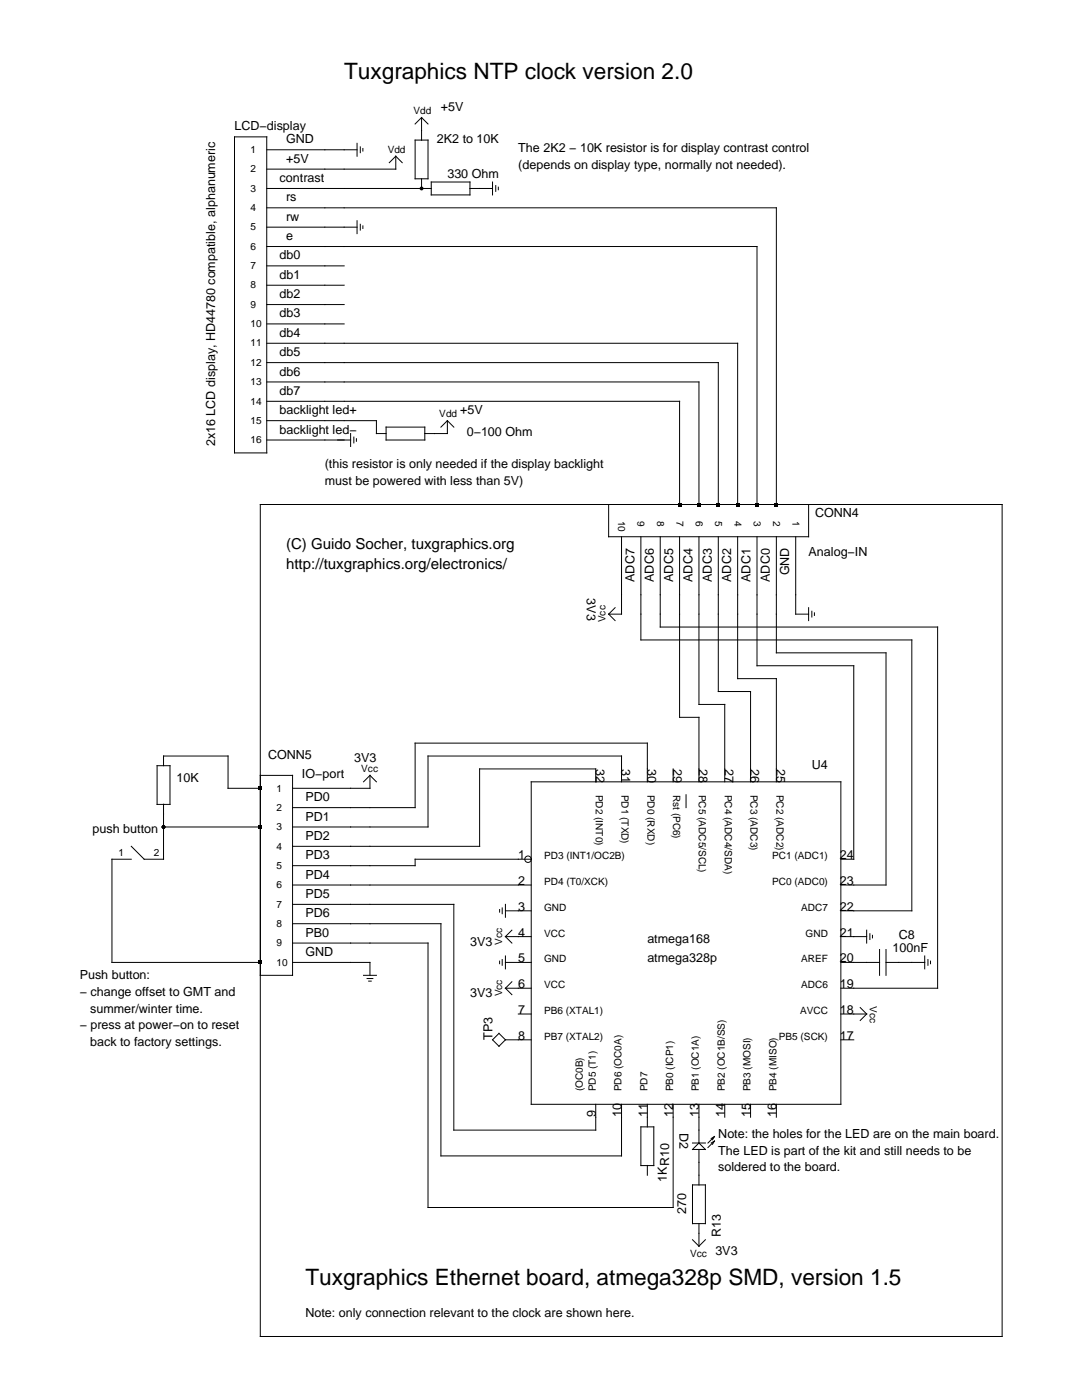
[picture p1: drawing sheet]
<svg xmlns="http://www.w3.org/2000/svg" width="216mm" height="279mm" viewBox="0 0 216 279" stroke-linecap="round" stroke-linejoin="round" font-family="sans-serif">
<g fill="none" stroke="#000" stroke-width=".2">
<path d="M46.8 27.3h6.4v63.1h-6.4zM53.2 29.9h18M53.2 37.6h32.8M71.2 28.6v2.6M71.9 29.3v1.2M72.4 29.6v.5M79 31.2v2.6h-25.8M79 31.2l-1.3 1.3M79 31.2l1.3 1.3M82.8 28h2.6v7.7h-2.6zM84.1 23.5v4.5M84.1 35.7v1.9"/>
<path d="M84.1 23.5l-1.3 1.2M84.1 23.5l1.3 1.2M86 36.3h7.8v2.6h-7.8zM93.7 37.6h4.6M98.3 36.3v2.6M98.9 37v1.2M99.4 37.4v.5M53.2 41.5h101.7v59.2M53.2 49.2h97.9v51.5M53.2 56.9h15.5M53.2 45.3h18M53.2 53.1h15.5"/>
<path d="M71.2 44v2.6M71.9 44.8v1.1M72.4 45.1v.5M53.2 76.2h86.3v24.5M53.2 68.5h94v32.2M53.2 72.4h90.1v28.3M53.2 64.6h15.5M53.2 60.8h15.5M53.2 80.1h82.4v20.6M53.2 87.8h16.8M53.2 84h21.9v2.5h1.9M70 86.5v2.6"/>
<path d="M70.6 87.2v1.2M71.1 87.6v.5M77 85.2h7.8v2.6h-7.8zM89.3 84v2.5h-4.6M89.3 84l-1.3 1.2M89.3 84l1.3 1.2M51.9 100.7h148.1v166h-148.1zM121.4 100.7v6.4h39.9v-6.4M124 107.1v15.5h-2.6M127.9 107.1v20.6h54v54.1h-14.1M131.7 107.1v18h55.4v72.1h-19.3M135.6 107.1v36.1h3.9v12.8"/>
<path d="M139.5 107.1v33.5h5.1v15.4M143.3 107.1v30.9h6.5v18M147.2 107.1v28.3h7.7v20.6M151.1 107.1v25.8h19.3v38.6h-2.6M154.9 107.1v23.2h21.9v46.3h-9M158.8 107.1v15.5h2.5M121.4 122.6l1.3 1.3M122.7 121.3l-1.3 1.3M161.3 121.3v2.6M162 122v1.1M162.5 122.3v.5M31.3 152.8h2.6v7.7h-2.6z"/>
<path d="M32.6 152.8v-1.9h12.9v6.4h6.4M51.9 154.7h6.5v39.9h-6.5M73.8 154.7v2.6h-15.4M73.8 154.7l1.3 1.3M73.8 154.7l-1.3 1.3M106 156h61.8v64.4h-61.8zM118.9 156v-2.5h-23.2v15.4h-37.3M124 156v-5.1h-38.6v14.1h-27M129.2 156v-7.7h-46.4v12.9h-24.4M134.3 153.5v2.5M136.9 158.6v2.6M26.2 171.5h-3.9v20.6h29.6"/>
<path d="M32.6 160.5v11h-3.8l-2.6-2.6M32.6 165h19.3M58.4 176.6h47.6M106 171.5h-23.2v1.3h-24.4M58.4 192.1h15.4v2.5M58.4 180.5h32.2v45h28.3v-5.1M58.4 184.3h29.6v46.4h36v-10.3M58.4 188.2h27v52.8h48.9v-20.6M72.5 194.6h2.6M73.2 195.3h1.2M73.6 195.8h.5M99.7 181.5v.5"/>
<path d="M99.7 191.8v.5M100.2 181.2v1.2M100.2 191.5v1.2M100.9 186.9h5.1M100.9 192.1h5.1M100.9 180.5v2.6M100.9 190.8v2.6M100.9 186.9l1.2 1.3M100.9 181.8h5.1M100.9 197.2h5.1M100.9 197.2l1.2 1.3M102.1 185.6l-1.2 1.3"/>
<path d="M102.1 195.9l-1.2 1.3M167.8 186.9h5.1M167.8 192.1h7.7M172.9 185.6v2.6M173.6 186.3v1.2M174.1 186.7v.5M175.5 189.5v5.1M176.8 192.1h7.7M176.8 189.5v5.1M184.5 190.8v2.6M185.2 191.5v1.2M185.7 191.8v.5"/>
<path d="M99.6 206.2l1.3 1.3-1.3 1.3-1.3-1.3zM100.9 207.5h5.1M103.4 202.4h2.6M167.8 202.4h5.1M167.8 207.5h2.6M171.6 201.1l1.3 1.3M172.9 202.4l-1.3 1.3M127.9 224.9h2.6v7.7h-2.6zM129.2 220.4v4.5M129.2 232.6v1.9M138.2 229.4l1.3-1.3 1.3 1.3zM138.2 228.1h2.6"/>
<path d="M138.2 236.5h2.6v7.7h-2.6zM139.5 220.4v7.7M139.5 229.4v7.1M142.6 227.7l-1.3 1.3M142.6 227.7l-.4 .7M142.6 227.7l-.7 .4M142.6 226.8l-1.3 1.3M142.6 226.8l-.4 .7M142.6 226.8l-.7 .4M144.6 220.4v2.6M149.8 220.4v2.6M154.9 220.4v2.6"/>
<path d="M138.2 247.4l1.3 1.3M139.5 244.2v4.5M140.8 247.4l-1.3 1.3"/>
<circle cx="105.4" cy="171.5" r=".64"/>
</g>
<g fill="#000">
<path d="M135.2 100.3h.8v.8h-.8zM139.1 100.3h.8v.8h-.8zM142.9 100.3h.8v.8h-.8zM146.8 100.3h.8v.8h-.8zM150.7 100.3h.7v.8h-.7zM154.5 100.3h.8v.8h-.8zM51.6 156.9h.7v.8h-.7zM51.6 164.7h.7v.7h-.7zM51.6 191.7h.7v.8h-.7z"/>
<circle cx="84.1" cy="37.6" r=".39"/>
<circle cx="32.6" cy="165" r=".39"/>
</g>
<g font-size="4.5">
<text x="68.7" y="15.7">Tuxgraphics NTP clock version 2.0</text>
<text x="61" y="256.4">Tuxgraphics Ethernet board, atmega328p SMD, version 1.5</text>
</g>
<g font-size="3">
<text x="57.1" y="109.5">(C) Guido Socher, tuxgraphics.org</text>
<text x="57.1" y="113.6">http://tuxgraphics.org/electronics/</text>
</g>
<g font-size="2.5">
<text x="88" y="22.2">+5V</text>
<text x="46.8" y="26">LCD−display</text>
<text x="57.1" y="28.6">GND</text>
<text x="87.2" y="28.6">2K2 to 10K</text>
<text x="57.1" y="32.5">+5V</text>
<text x="89.3" y="35.6">330 Ohm</text>
<text x="103.4" y="30.4">The 2K2 − 10K resistor is for display contrast control</text>
<text x="103.4" y="33.8">(depends on display type, normally not needed).</text>
<text x="55.8" y="36.3">contrast</text>
<text x="57.1" y="40.2">rs</text>
<text x="57.1" y="44">rw</text>
<text x="57.1" y="47.9">e</text>
<text x="55.8" y="51.8">db0</text>
<text x="55.8" y="55.6">db1</text>
<text x="55.8" y="59.5">db2</text>
<text x="55.8" y="63.4">db3</text>
<text x="55.8" y="67.2">db4</text>
<text x="55.8" y="71.1">db5</text>
<text x="55.8" y="74.9">db6</text>
<text x="55.8" y="78.8">db7</text>
<text x="55.8" y="82.7">backlight led+</text>
<text x="91.8" y="82.7">+5V</text>
<text x="42.9" y="89.1" transform="rotate(-90 42.9 89.1)">2x16 LCD display, HD44780 compatible, alphanumeric</text>
<text x="55.8" y="86.5">backlight led−</text>
<text x="93.1" y="87.1">0−100 Ohm</text>
<text x="64.8" y="93.5">(this resistor is only needed if the display backlight</text>
<text x="64.8" y="96.8">must be powered with less than 5V)</text>
<text x="162.6" y="103.3">CONN4</text>
<text x="161.3" y="111">Analog−IN</text>
<text x="117.1" y="119.4" transform="rotate(90 117.1 119.4)">3V3</text>
<text x="126.6" y="116.1" transform="rotate(-90 126.6 116.1)">ADC7</text>
<text x="130.5" y="116.1" transform="rotate(-90 130.5 116.1)">ADC6</text>
<text x="134.3" y="116.1" transform="rotate(-90 134.3 116.1)">ADC5</text>
<text x="138.2" y="116.1" transform="rotate(-90 138.2 116.1)">ADC4</text>
<text x="142" y="116.1" transform="rotate(-90 142 116.1)">ADC3</text>
<text x="145.9" y="116.1" transform="rotate(-90 145.9 116.1)">ADC2</text>
<text x="149.8" y="116.1" transform="rotate(-90 149.8 116.1)">ADC1</text>
<text x="153.6" y="116.1" transform="rotate(-90 153.6 116.1)">ADC0</text>
<text x="157.5" y="114.8" transform="rotate(-90 157.5 114.8)">GND</text>
<text x="53.5" y="151.4">CONN5</text>
<text x="60.3" y="155.3">IO−port</text>
<text x="70.7" y="152.2">3V3</text>
<text x="118.9" y="153.5" transform="rotate(90 118.9 153.5)">32</text>
<text x="124" y="153.5" transform="rotate(90 124 153.5)">31</text>
<text x="129.2" y="153.5" transform="rotate(90 129.2 153.5)">30</text>
<text x="134.3" y="153.5" transform="rotate(90 134.3 153.5)">29</text>
<text x="139.5" y="153.5" transform="rotate(90 139.5 153.5)">28</text>
<text x="144.6" y="153.5" transform="rotate(90 144.6 153.5)">27</text>
<text x="149.8" y="153.5" transform="rotate(90 149.8 153.5)">26</text>
<text x="154.9" y="153.5" transform="rotate(90 154.9 153.5)">25</text>
<text x="162" y="153.5">U4</text>
<text x="35.2" y="156">10K</text>
<text x="61" y="159.9">PD0</text>
<text x="18.5" y="166.3">push button</text>
<text x="61" y="163.8">PD1</text>
<text x="61" y="167.6">PD2</text>
<text x="61" y="171.5">PD3</text>
<text x="103.4" y="171.5">1</text>
<text x="167.6" y="171.5">24</text>
<text x="61" y="175.3">PD4</text>
<text x="61" y="179.2">PD5</text>
<text x="103.4" y="176.6">2</text>
<text x="167.6" y="176.6">23</text>
<text x="61" y="183.1">PD6</text>
<text x="103.4" y="181.8">3</text>
<text x="167.6" y="181.8">22</text>
<text x="61" y="186.9">PB0</text>
<text x="61" y="190.8">GND</text>
<text x="93.8" y="188.7">3V3</text>
<text x="103.4" y="186.9">4</text>
<text x="129.2" y="188.2">atmega168</text>
<text x="167.6" y="186.9">21</text>
<text x="178.1" y="190">100nF</text>
<text x="179.4" y="187.5">C8</text>
<text x="15.9" y="195.4">Push button:</text>
<text x="103.4" y="192.1">5</text>
<text x="103.4" y="197.2">6</text>
<text x="129.2" y="192.1">atmega328p</text>
<text x="167.6" y="197.2">19</text>
<text x="167.6" y="192.1">20</text>
<text x="15.9" y="198.8">− change offset to GMT and</text>
<text x="18" y="202.1">summer/winter time.</text>
<text x="93.8" y="199">3V3</text>
<text x="103.4" y="202.4">7</text>
<text x="167.6" y="202.4">18</text>
<text x="15.9" y="205.5">− press at power−on to reset</text>
<text x="18" y="208.8">back to factory settings.</text>
<text x="98.3" y="207.5" transform="rotate(-90 98.3 207.5)">TP3</text>
<text x="103.4" y="207.5">8</text>
<text x="167.6" y="207.5">17</text>
<text x="118.9" y="223" transform="rotate(-90 118.9 223)">9</text>
<text x="124" y="223" transform="rotate(-90 124 223)">10</text>
<text x="129.2" y="223" transform="rotate(-90 129.2 223)">11</text>
<text x="134.3" y="223" transform="rotate(-90 134.3 223)">12</text>
<text x="135.6" y="226.2" transform="rotate(90 135.6 226.2)">D2</text>
<text x="139.5" y="223" transform="rotate(-90 139.5 223)">13</text>
<text x="143.3" y="227.1">Note: the holes for the LED are on the main board.</text>
<text x="144.6" y="223" transform="rotate(-90 144.6 223)">14</text>
<text x="149.8" y="223" transform="rotate(-90 149.8 223)">15</text>
<text x="154.9" y="223" transform="rotate(-90 154.9 223)">16</text>
<text x="143.3" y="230.4">The LED is part of the kit and still needs to be</text>
<text x="143.3" y="233.8">soldered to the board.</text>
<text x="133" y="235.8" transform="rotate(-90 133 235.8)">1KR10</text>
<text x="136.9" y="242.3" transform="rotate(-90 136.9 242.3)">270</text>
<text x="142.7" y="250.5">3V3</text>
<text x="143.9" y="246.9" transform="rotate(-90 143.9 246.9)">R13</text>
<text x="61" y="262.9">Note: only connection relevant to the clock are shown here.</text>
</g>
<g font-size="2">
<text x="82.5" y="22.8">Vdd</text>
<text x="50" y="34.4">2</text>
<text x="50" y="30.5">1</text>
<text x="77.4" y="30.5">Vdd</text>
<text x="50" y="38.3">3</text>
<text x="50" y="42.1">4</text>
<text x="50" y="46">5</text>
<text x="50" y="49.8">6</text>
<text x="50" y="53.7">7</text>
<text x="50" y="57.6">8</text>
<text x="50" y="65.3">10</text>
<text x="50" y="61.4">9</text>
<text x="50" y="69.1">11</text>
<text x="50" y="73">12</text>
<text x="50" y="76.9">13</text>
<text x="50" y="80.7">14</text>
<text x="87.7" y="83.3">Vdd</text>
<text x="50" y="88.5">16</text>
<text x="50" y="84.6">15</text>
<text x="123.4" y="103.9" transform="rotate(90 123.4 103.9)">10</text>
<text x="127.2" y="103.9" transform="rotate(90 127.2 103.9)">9</text>
<text x="131.1" y="103.9" transform="rotate(90 131.1 103.9)">8</text>
<text x="135" y="103.9" transform="rotate(90 135 103.9)">7</text>
<text x="138.8" y="103.9" transform="rotate(90 138.8 103.9)">6</text>
<text x="142.7" y="103.9" transform="rotate(90 142.7 103.9)">5</text>
<text x="146.5" y="103.9" transform="rotate(90 146.5 103.9)">4</text>
<text x="150.4" y="103.9" transform="rotate(90 150.4 103.9)">3</text>
<text x="154.3" y="103.9" transform="rotate(90 154.3 103.9)">2</text>
<text x="158.1" y="103.9" transform="rotate(90 158.1 103.9)">1</text>
<text x="120.8" y="124.2" transform="rotate(-90 120.8 124.2)">Vcc</text>
<text x="72.1" y="154.1">Vcc</text>
<text x="55.2" y="161.8">2</text>
<text x="55.2" y="158">1</text>
<text x="118.9" y="158.6" transform="rotate(90 118.9 158.6)">PD2 (INT0)</text>
<text x="124" y="158.6" transform="rotate(90 124 158.6)">PD1 (TXD)</text>
<text x="129.2" y="158.6" transform="rotate(90 129.2 158.6)">PD0 (RXD)</text>
<text x="134.3" y="158.6" transform="rotate(90 134.3 158.6)">Rst (PC6)</text>
<text x="139.5" y="158.6" transform="rotate(90 139.5 158.6)">PC5 (ADC5/SCL)</text>
<text x="144.6" y="158.6" transform="rotate(90 144.6 158.6)">PC4 (ADC4/SDA)</text>
<text x="149.8" y="158.6" transform="rotate(90 149.8 158.6)">PC3 (ADC3)</text>
<text x="154.9" y="158.6" transform="rotate(90 154.9 158.6)">PC2 (ADC2)</text>
<text x="55.2" y="165.7">3</text>
<text x="23.6" y="170.8">1</text>
<text x="30.7" y="170.8">2</text>
<text x="55.2" y="169.5">4</text>
<text x="55.2" y="173.4">5</text>
<text x="108.6" y="171.5">PD3 (INT1/OC2B)</text>
<text x="154.1" y="171.5">PC1 (ADC1)</text>
<text x="55.2" y="177.3">6</text>
<text x="108.6" y="176.6">PD4 (T0/XCK)</text>
<text x="154.1" y="176.6">PC0 (ADC0)</text>
<text x="55.2" y="185">8</text>
<text x="55.2" y="181.1">7</text>
<text x="108.6" y="181.8">GND</text>
<text x="159.9" y="181.8">ADC7</text>
<text x="55.2" y="188.9">9</text>
<text x="100.2" y="188.5" transform="rotate(-90 100.2 188.5)">Vcc</text>
<text x="108.6" y="186.9">VCC</text>
<text x="160.8" y="186.9">GND</text>
<text x="55.2" y="192.7">10</text>
<text x="108.6" y="192.1">GND</text>
<text x="108.6" y="197.2">VCC</text>
<text x="159.9" y="197.2">ADC6</text>
<text x="159.9" y="192.1">AREF</text>
<text x="100.2" y="198.8" transform="rotate(-90 100.2 198.8)">Vcc</text>
<text x="108.6" y="202.4">PB6 (XTAL1)</text>
<text x="159.6" y="202.4">AVCC</text>
<text x="173.6" y="200.8" transform="rotate(90 173.6 200.8)">Vcc</text>
<text x="108.6" y="207.5">PB7 (XTAL2)</text>
<text x="155.4" y="207.5">PB5 (SCK)</text>
<text x="116.3" y="217.8" transform="rotate(-90 116.3 217.8)">(OC0B)</text>
<text x="118.9" y="217.8" transform="rotate(-90 118.9 217.8)">PD5 (T1)</text>
<text x="124" y="217.8" transform="rotate(-90 124 217.8)">PD6 (OC0A)</text>
<text x="129.2" y="217.8" transform="rotate(-90 129.2 217.8)">PD7</text>
<text x="134.3" y="217.8" transform="rotate(-90 134.3 217.8)">PB0 (ICP1)</text>
<text x="139.5" y="217.8" transform="rotate(-90 139.5 217.8)">PB1 (OC1A)</text>
<text x="144.6" y="217.8" transform="rotate(-90 144.6 217.8)">PB2 (OC1B/SS)</text>
<text x="149.8" y="217.8" transform="rotate(-90 149.8 217.8)">PB3 (MOSI)</text>
<text x="154.9" y="217.8" transform="rotate(-90 154.9 217.8)">PB4 (MISO)</text>
<text x="137.7" y="250.8">Vcc</text>
</g>
</svg>
